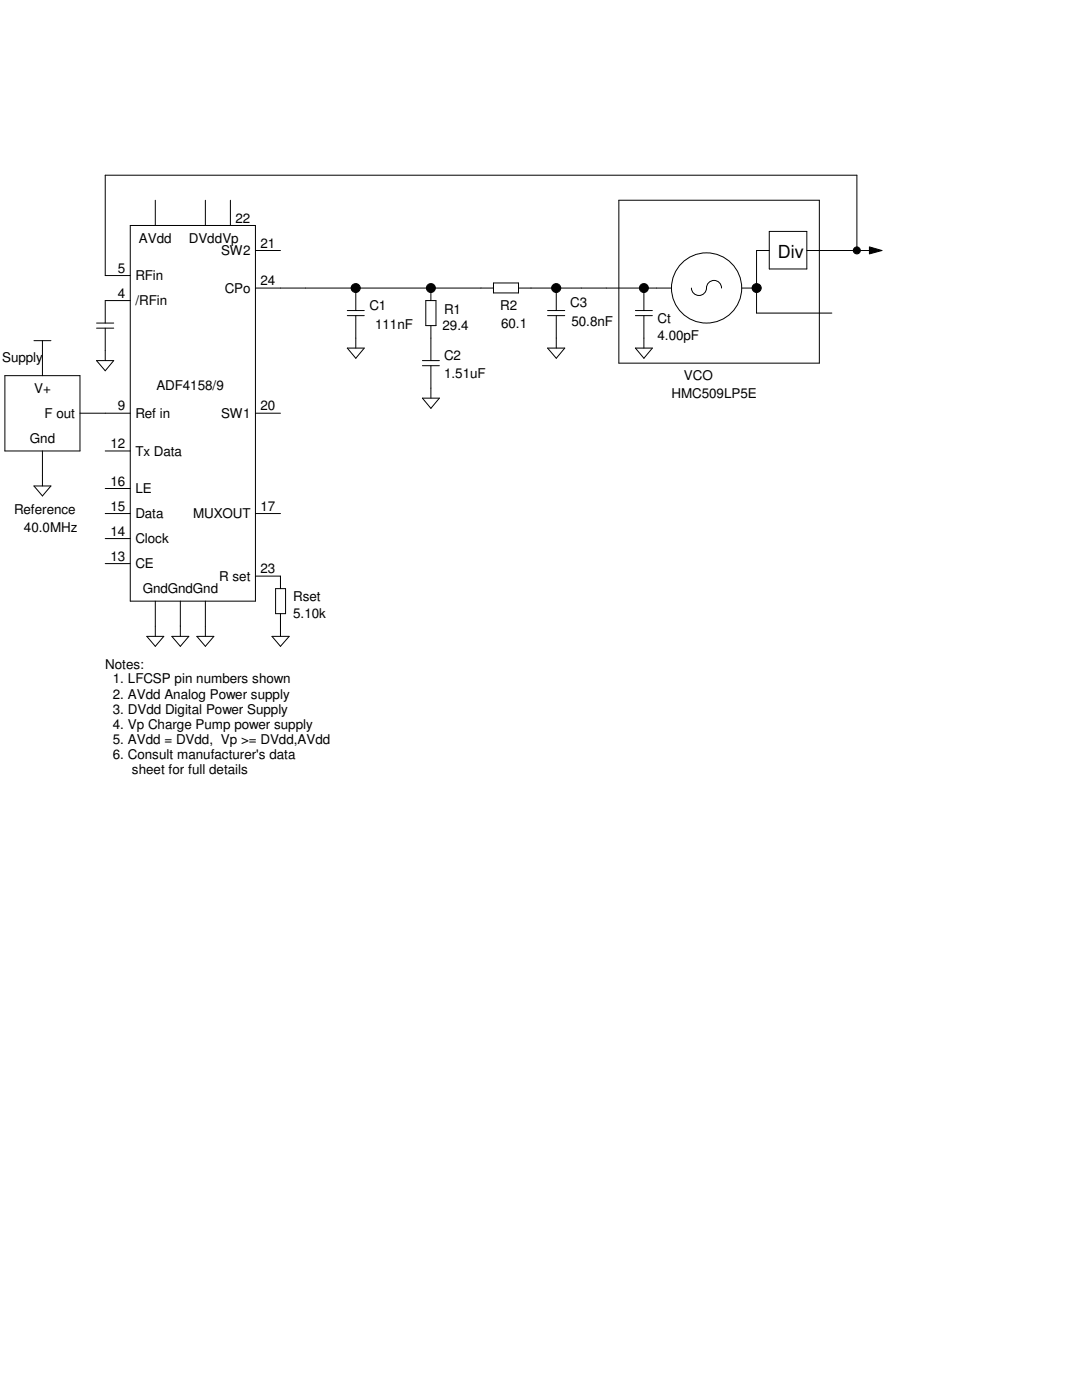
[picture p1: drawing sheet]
<svg xmlns="http://www.w3.org/2000/svg" width="216mm" height="279mm" viewBox="0 0 216 279" stroke-linecap="round" stroke-linejoin="round" font-family="sans-serif">
<path d="M55 117.5h2v5h-2zM56 115v2.5M54.3 127h3.4l-1.7 2zM56 122.5v4.5" fill="none" stroke="#000" stroke-width=".2"/>
<g fill="#fff">
<path d="M58.5 117.5h5.6v3h-5.6z"/>
<path d="M58.5 121h6.6v3h-6.6z"/>
</g>
<g fill="none" stroke="#000" stroke-width=".2">
<path d="M31 40v5M41 40v5M46 40v5M123.5 40h40v32.5h-40zM21 55h5M26 60h-5v4.5M26 45h25v75h-25zM51 57.5h5M51 50h5M61 57.5h37.5M71 57.5v4.5M85 60h2v5h-2z"/>
<path d="M86 57.5v2.5M98.5 56.5h5v2h-5zM103.5 57.5h12.5M111 57.5v4.5M121 57.5h10M128.5 57.5v4.5M19.3 72h3.4l-1.7 2zM19.3 65.5h3.4M19.3 64.5h3.4M21 65.5v6.5M69.3 69.5h3.4l-1.7 2zM69.3 63h3.4"/>
<path d="M69.3 62h3.4M71 63v6.5M84.3 72h3.4M84.3 73h3.4M84.3 79.5h3.4l-1.7 2zM86 65v7M86 73v6.5M109.3 69.5h3.4l-1.7 2zM109.3 63h3.4M109.3 62h3.4M111 63v6.5M126.8 69.5h3.4l-1.7 2z"/>
<path d="M126.8 63h3.4M126.8 62h3.4M128.5 63v6.5M21 97.5h5M21 82.5h5M21 90h5M51 82.5h5M21 112.5h5M21 107.5h5M21 102.5h5M31 120v7M36 120v7"/>
<path d="M41 120v7M51 102.5h5M51 115h5M29.3 127h3.4l-1.7 2zM34.3 127h3.4l-1.7 2zM39.3 127h3.4l-1.7 2z"/>
<circle cx="71" cy="57.5" r=".9"/>
<circle cx="86" cy="57.5" r=".89"/>
<circle cx="111" cy="57.5" r=".9"/>
</g>
<g fill="#000">
<circle cx="71" cy="57.5" r=".9"/>
<circle cx="86" cy="57.5" r=".89"/>
<circle cx="111" cy="57.5" r=".9"/>
</g>
<circle cx="141" cy="57.5" r="7" fill="#fff"/>
<g fill="none" stroke="#000" stroke-width=".2">
<path d="M56 57.5h5M116 57.5h5M131 57.5h3M138 57.5a1.5 1.5 0 0 0 1.5 1.5 1.5 1.5 0 0 0 1.5-1.5 1.5 1.5 0 0 1 1.5-1.5 1.5 1.5 0 0 1 1.5 1.5M148 57.5h3M153.5 46.2h7.5v7.5h-7.5zM153.5 50h-2.5v12.5h15M161 50h15M171 50v-15h-150v20M173.5 49.3l2.5 .7-2.5 .7zM1 75h15v15h-15zM6.8 68h3.4"/>
<path d="M8.5 68v7M6.8 97h3.4l-1.7 2zM8.5 90v7M16 82.5h5"/>
<circle cx="128.5" cy="57.5" r=".89"/>
<circle cx="141" cy="57.5" r="7"/>
<circle cx="151" cy="57.5" r=".9"/>
<circle cx="171" cy="50" r=".69"/>
</g>
<g fill="#000">
<path d="M173.5 49.3l2.5 .7-2.5 .7z"/>
<circle cx="128.5" cy="57.5" r=".89"/>
<circle cx="151" cy="57.5" r=".9"/>
<circle cx="171" cy="50" r=".69"/>
</g>
<text font-size="3.6" x="155.2" y="51.4">Div</text>
<g font-size="2.7">
<text x="47" y="44.4">22</text>
<text x="27.7" y="48.4">AVdd</text>
<text x="37.7" y="48.4">DVddVp</text>
<text x="44.1" y="50.9">SW2</text>
<text x="52" y="49.4">21</text>
<text x="23.5" y="59.4">4</text>
<text x="23.5" y="54.4">5</text>
<text x="27" y="55.9">RFin</text>
<text x="44.8" y="58.4">CPo</text>
<text x="52" y="56.9">24</text>
<text x="27" y="60.9">/RFin</text>
<text x="73.7" y="61.8">C1</text>
<text x="74.8" y="65.7">111nF</text>
<text x="88.3" y="65.8">29.4</text>
<text x="88.6" y="62.7">R1</text>
<text x="99.8" y="61.8">R2</text>
<text x="100" y="65.4">60.1</text>
<text x="113.8" y="61.3">C3</text>
<text x="114" y="65">50.8nF</text>
<text x="131.2" y="64.4">Ct</text>
<text x="88.6" y="71.8">C2</text>
<text x="131.2" y="67.9">4.00pF</text>
<text x=".4" y="72.2">Supply</text>
<text x="31.2" y="77.9">ADF4158/9</text>
<text x="88.6" y="75.5">1.51uF</text>
<text x="136.5" y="75.9">VCO</text>
<text x="6.8" y="78.4">V+</text>
<text x="8.9" y="83.4">F out</text>
<text x="23.5" y="81.9">9</text>
<text x="27" y="83.4">Ref in</text>
<text x="44.1" y="83.4">SW1</text>
<text x="52" y="81.9">20</text>
<text x="134" y="79.4">HMC509LP5E</text>
<text x="6" y="88.4">Gnd</text>
<text x="22.1" y="89.4">12</text>
<text x="27" y="90.9">Tx Data</text>
<text x="22.1" y="101.9">15</text>
<text x="22.1" y="96.9">16</text>
<text x="27" y="98.4">LE</text>
<text x="52" y="101.9">17</text>
<text x="2.8" y="102.5">Reference</text>
<text x="4.8" y="106.2">40.0MHz</text>
<text x="22.1" y="106.9">14</text>
<text x="27" y="103.4">Data</text>
<text x="38.5" y="103.4">MUXOUT</text>
<text x="22.1" y="111.9">13</text>
<text x="27" y="113.4">CE</text>
<text x="27" y="108.4">Clock</text>
<text x="28.5" y="118.4">GndGndGnd</text>
<text x="43.7" y="115.9">R set</text>
<text x="52" y="114.4">23</text>
<text x="58.5" y="119.9">Rset</text>
<text x="58.5" y="123.4">5.10k</text>
<text x="21" y="133.4">Notes:</text>
<text x="22.5" y="136.4">1. LFCSP pin numbers shown</text>
<text x="22.5" y="139.4">2. AVdd Analog Power supply</text>
<text x="22.5" y="142.4">3. DVdd Digital Power Supply</text>
<text x="22.5" y="145.4">4. Vp Charge Pump power supply</text>
<text x="22.5" y="148.4">5. AVdd = DVdd, Vp &gt;= DVdd,AVdd</text>
<text x="22.5" y="151.4">6. Consult manufacturer's data</text>
<text x="26.3" y="154.4">sheet for full details</text>
</g>
</svg>
